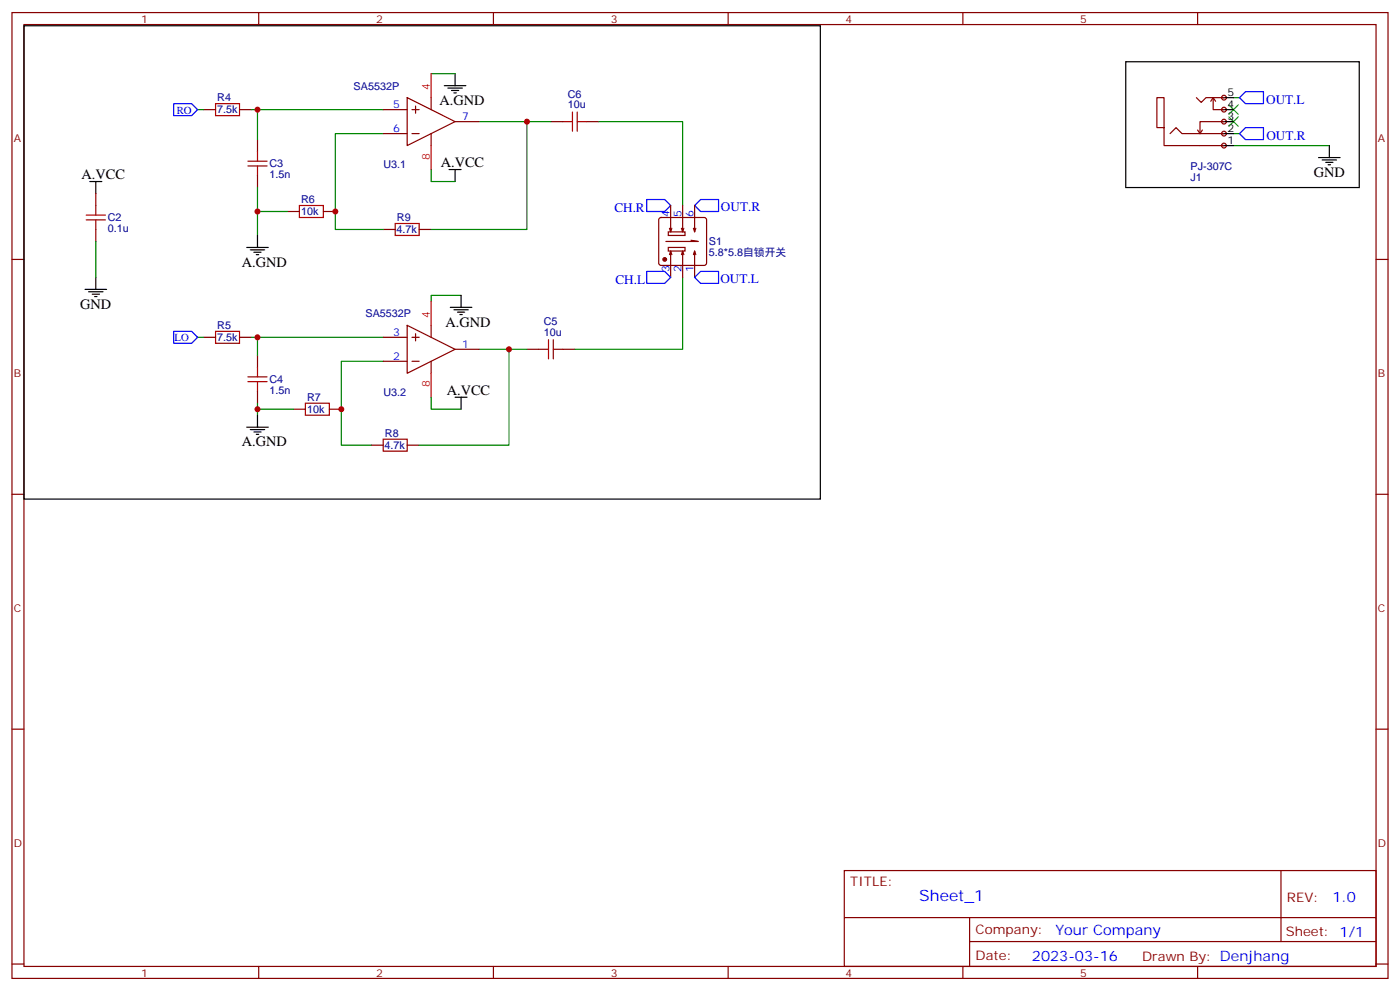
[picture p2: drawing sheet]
<svg xmlns="http://www.w3.org/2000/svg" width="412mm" height="292mm" viewBox="0 0 412 292" stroke-linecap="round" stroke-linejoin="round" font-family="sans-serif">
<g fill="none" stroke="#870000" stroke-width=".35">
<path d="M3.5 3.7h405.4v284.3h-405.4zM7.1 7.2h398.2v277.3h-398.2zM76.2 3.7v3.5M145.3 3.7v3.5M214.5 3.7v3.5M283.6 3.7v3.5M352.8 3.7v3.5M60 32.3h3.5M70.6 32.3h3.5M112.9 32.3h7M112.9 39.3h7M119.9 28.8l14.2 7-14.2 7.1z"/>
<path d="M121.4 32.3h2.1M121.4 39.3h2.1M122.4 31.2v2.1M127 28.8v3.5M127 39.3v3.6M134.1 35.8h7M162.3 35.8h3.5M172.9 35.8h3.5M28.2 57v3.5M75.8 41.1v3.5M75.8 51.7v3.5M3.5 76.4h3.6"/>
<path d="M28.2 67.6v3.5M84.7 62.3h3.5M95.2 62.3h3.6M112.9 67.6h3.5M123.5 67.6h3.5M405.3 76.4h3.6M60 99.3h3.5M70.6 99.3h3.5M112.9 99.3h7M119.9 95.8l14.2 7-14.2 7.1zM121.4 99.3h2.1M122.4 98.2v2.2"/>
<path d="M127 95.8v3.5M75.8 104.6v3.5M75.8 115.2v3.5M112.9 106.4h7M121.4 106.4h2.1M127 106.4v3.5M134.1 102.8h7M155.2 102.8h3.5M165.8 102.8h3.5M86.4 120.5h3.6M97 120.5h3.5M109.4 131.1h3.5"/>
<path d="M119.9 131.1h3.6M3.5 145.5h3.6M405.3 145.5h3.6M3.5 214.7h3.6M405.3 214.7h3.6M248.7 256.3h156.6v28.2h-156.6zM377.3 256.3v20.9M248.7 270.1h156.5M285.6 277.2h119.6M285.6 270.1v14.2M3.5 283.8h3.6M76.2 284.5v3.5"/>
<path d="M145.3 284.5v3.5M214.5 284.5v3.5M283.6 284.5v3.5M352.8 284.5v3.5M405.3 283.8h3.6"/>
</g>
<g fill="none" stroke="#a10000" stroke-width=".35">
<path d="M63.5 30.5h7.1v3.5h-7.1zM165.8 35.8h2.8M168.6 33v5.6M170 33v5.6M170 35.8h2.9M73 47.4h5.7M73 48.9h5.7M75.8 44.6v2.8M75.8 48.9v2.8M25.4 64.7h5.6M25.4 63.3h5.6M28.2 60.5v2.8"/>
<path d="M28.2 64.7v2.9M88.2 60.5h7v3.5h-7zM116.4 65.8h7.1v3.5h-7.1zM63.5 97.5h7.1v3.6h-7.1zM73 110.9h5.7M73 112.4h5.7M75.8 108.1v2.8M75.8 112.4v2.8M90 118.7h7v3.5h-7zM158.7 102.8h2.9M161.6 100v5.7M163 100v5.7"/>
<path d="M163 102.8h2.8M112.9 129.3h7v3.5h-7z"/>
</g>
<g fill="none" stroke="#000" stroke-width=".35">
<path d="M130.9 25.2h6.3M131.9 25.9h4.3M133 26.6h2.1M133.7 27.3h.7M134.1 21.7v3.5M26.5 53.4h3.5M28.2 53.4v3.6M132.3 49.9h3.5M134.1 49.9v3.5M388.4 46.4h6.4M389.5 47.1h4.2M390.5 47.8h2.1"/>
<path d="M391.2 48.5h.7M391.6 42.9v3.5M72.7 72.8h6.3M73.7 73.6h4.3M74.8 74.3h2.1M75.5 75h.7M75.8 69.3v3.5M25 85.2h6.4M26.1 85.9h4.2M27.2 86.6h2.1M27.9 87.3h.7M28.2 81.7v3.5"/>
<path d="M132.6 90.5h6.4M133.7 91.2h4.2M134.8 91.9h2.1M135.5 92.6h.7M135.8 87v3.5M134.1 116.9h3.5M135.8 116.9v3.6M72.7 125.8h6.3M73.7 126.5h4.3M74.8 127.2h2.1M75.5 127.9h.7M75.8 122.2v3.6"/>
</g>
<g fill="none" stroke="#008700" stroke-width=".35">
<path d="M58.2 32.3h1.8M74.1 32.3h38.8M75.8 32.3v8.8M112.9 39.3h-14.1v28.3h14.1M127 21.7h7.1M141.1 35.8h14.1v31.8h-28.2M155.2 35.8h7.1M176.4 35.8h24.7v24.7M363.4 28.8h1.7M363.4 39.3h1.7M75.8 55.2v14.1M127 49.9v3.5h7.1"/>
<path d="M363.4 42.9h28.2M28.2 71.1v10.6M75.8 62.3h8.9M58.2 99.3h1.8M74.1 99.3h38.8M75.8 99.3v5.3M135.8 87h-8.8v1.7M201.1 81.7v21.1h-31.8M75.8 118.7v3.5M112.9 106.4h-12.4v24.7h8.9M127 116.9v3.6h8.8M141.1 102.8h8.8v28.3h-26.4"/>
<path d="M149.9 102.8h5.3M75.8 120.5h10.6"/>
</g>
<path d="M51.2 30.5h5.2l1.8 1.8-1.8 1.7h-5.2zM365.1 28.8l1.8-1.8h5.3v3.5h-5.3zM365.1 39.3l1.8-1.7h5.3v3.5h-5.3zM190.5 58.7h5.3l1.8 1.8-1.8 1.8h-5.3zM206.4 58.7h5.3v3.6h-5.3l-1.8-1.8zM51.2 97.5h5.2l1.8 1.8-1.8 1.8h-5.2z" fill="none" stroke="#00f" stroke-width=".35"/>
<path d="M127 21.7v7.1M127 42.9v7M127 88.7v7.1M127 109.9v7" fill="none" stroke="#f00" stroke-width=".35"/>
<path d="M361.9 30.9l2.9 2.8M361.9 34.4l2.9 2.8M364.8 30.9l-2.9 2.8M364.8 34.4l-2.9 2.8" fill="none" stroke="#3c3" stroke-width=".35"/>
<g fill="#f0f0f0" stroke="#870000" stroke-width=".35">
<circle cx="360.5" cy="28.8" r=".71"/>
<circle cx="360.5" cy="32.3" r=".71"/>
<circle cx="360.5" cy="35.8" r=".71"/>
<circle cx="360.5" cy="39.3" r=".71"/>
<circle cx="360.5" cy="42.9" r=".71"/>
</g>
<path d="M7.1 7.6h234.6v139.3h-234.6zM331.6 18.2h68.8v37h-68.8zM359.8 39.3h3.6M359.8 35.8h3.6M359.8 32.3h3.6M359.8 28.8h3.6M359.8 42.9h3.6" fill="none" stroke="#000" stroke-width=".35"/>
<g fill="none" stroke="#870000" stroke-width=".35">
<path d="M342.9 37.6v-8.8h-2.1v8.8h2.1v5.3h17.6M344.7 39.3l1.7-1.7 1.8 1.7h12.3M352.4 28.8l1.4 1.4 1.4-1.4h5.3M352.8 38.3l.7 1M354.2 38.3l-.7 1M357.4 28.8v3.5h3.1M357.4 28.8l-.7 1M357.4 28.8l.7 1M360.5 35.8h-7v3.5M194.3 64.2l.4-.2h12.7l.5 .2 .2 .5v12.7l-.2 .5-.5 .2h-12.7l-.5-.2-.2-.5v-12.7zM196.8 72.8h5v1.1h-5zM196.8 68.3h5v1h-5z"/>
<path d="M197.2 75l.4-1.1v7.8M197.6 60.5v7.8l-.4-1.1M197.6 73.9l.3 1.1M197.9 67.2l-.3 1.1M200.7 75l.4-1.1v7.8M201.1 60.5v7.8l-.4-1.1M201.1 73.9l.3 1.1M201.4 67.2l-.3 1.1M203.6 70.7l2.1 .4h-9.6M204.3 75l.3-1.1v7.8M204.6 60.5v7.8l-.3-1.1M204.6 73.9l.4 1.1"/>
<path d="M205 67.2l-.4 1.1"/>
</g>
<circle cx="195.8" cy="76.4" r=".53" fill="#870000" stroke="#870000" stroke-width=".35"/>
<path d="M190.5 79.9h5.3l1.8 1.8-1.8 1.7h-5.3zM206.4 79.9h5.3v3.5h-5.3l-1.8-1.7z" fill="none" stroke="#00f" stroke-width=".35"/>
<g fill="#c00">
<circle cx="100.5" cy="120.5" r=".88"/>
<circle cx="98.8" cy="62.3" r=".88"/>
<circle cx="155.2" cy="35.8" r=".88"/>
<circle cx="149.9" cy="102.8" r=".88"/>
<circle cx="75.8" cy="62.3" r=".88"/>
<circle cx="75.8" cy="120.5" r=".88"/>
<circle cx="75.8" cy="99.3" r=".88"/>
<circle cx="75.8" cy="32.3" r=".88"/>
</g>
<text font-size="4.6" fill="#00f" x="270.8" y="265.3">Sheet_1</text>
<g font-size="4.2">
<text x="129.5" y="30.9">A.GND</text>
<text x="24" y="52.7">A.VCC</text>
<text x="129.8" y="49.2">A.VCC</text>
<text x="387" y="52">GND</text>
<text x="71.3" y="78.5">A.GND</text>
<text x="23.6" y="90.8">GND</text>
<text x="131.2" y="96.1">A.GND</text>
<text x="131.6" y="116.2">A.VCC</text>
<text x="71.3" y="131.4">A.GND</text>
</g>
<g font-size="4.2" fill="#00f">
<text x="392.5" y="265.6">1.0</text>
<text x="310.9" y="275.1">Your Company</text>
<text x="304" y="282.9">2023-03-16</text>
</g>
<g font-size="3.9" fill="#00f">
<text x="373" y="30.7">OUT.L</text>
<text x="373" y="41.4">OUT.R</text>
<text x="181" y="62.3">CH.R</text>
<text x="212.4" y="62.2">OUT.R</text>
<text x="181.3" y="83.6">CH.L</text>
<text x="212.2" y="83.4">OUT.L</text>
</g>
<g font-size="3.9" fill="#800">
<text x="250.5" y="260.9">TITLE:</text>
<text x="379.1" y="265.6">REV:</text>
<text x="287.4" y="275.1">Company:</text>
<text x="378.7" y="275.7">Sheet: 1/1</text>
<text x="287.4" y="282.8">Date:</text>
<text x="336.4" y="282.8">Drawn By: Denjhang</text>
</g>
<g font-size="3.2" fill="#800">
<text x="41.6" y="6.7">1</text>
<text x="110.8" y="6.7">2</text>
<text x="179.9" y="6.7">3</text>
<text x="249.1" y="6.7">4</text>
<text x="318.2" y="6.7">5</text>
<text x="4.1" y="41.8">A</text>
<text x="405.9" y="41.8">A</text>
<text x="4.1" y="110.9">B</text>
<text x="405.9" y="110.9">B</text>
<text x="4.1" y="180.1">C</text>
<text x="405.9" y="180.1">C</text>
<text x="4.1" y="249.2">D</text>
<text x="405.9" y="249.2">D</text>
<text x="41.6" y="287.5">1</text>
<text x="110.8" y="287.5">2</text>
<text x="179.9" y="287.5">3</text>
<text x="249.1" y="287.5">4</text>
<text x="318.2" y="287.5">5</text>
</g>
<g font-size="3.2" fill="#000080">
<text x="64" y="29.9">R4</text>
<text x="104.2" y="26.4">SA5532P</text>
<text x="167.2" y="28.7">C6</text>
<text x="64" y="33.4">7.5k</text>
<text x="167.2" y="31.9">10u</text>
<text x="79.4" y="52.5">1.5n</text>
<text x="79.4" y="49.3">C3</text>
<text x="112.9" y="49.5">U3.1</text>
<text x="350.7" y="50.1">PJ-307C</text>
<text x="350.7" y="53.3">J1</text>
<text x="88.7" y="59.8">R6</text>
<text x="31.8" y="65.2">C2</text>
<text x="88.7" y="63.4">10k</text>
<text x="116.9" y="65.1">R9</text>
<text x="31.7" y="68.3">0.1u</text>
<text x="116.8" y="68.7">4.7k</text>
<text x="208.8" y="75.3">5.8*5.8自锁开关</text>
<text x="208.8" y="72.1">S1</text>
<text x="107.7" y="93.4">SA5532P</text>
<text x="160.2" y="95.7">C5</text>
<text x="64" y="100.4">7.5k</text>
<text x="64" y="96.9">R5</text>
<text x="160.2" y="99">10u</text>
<text x="79.4" y="112.8">C4</text>
<text x="79.4" y="116">1.5n</text>
<text x="90.5" y="118.1">R7</text>
<text x="112.9" y="116.5">U3.2</text>
<text x="90.5" y="121.6">10k</text>
<text x="113.4" y="128.6">R8</text>
<text x="113.2" y="132.2">4.7k</text>
</g>
<g font-size="3.2" fill="#f00">
<text x="126.6" y="26.6" transform="rotate(-90 126.6 26.6)">4</text>
<text x="126.6" y="47" transform="rotate(-90 126.6 47)">8</text>
<text x="126.6" y="93.7" transform="rotate(-90 126.6 93.7)">4</text>
<text x="126.6" y="114" transform="rotate(-90 126.6 114)">8</text>
</g>
<g font-size="3.2">
<text x="361.6" y="28.4">5</text>
<text x="361.6" y="35.5">3</text>
<text x="361.6" y="31.9">4</text>
<text x="361.6" y="39">2</text>
<text x="361.6" y="42.5">1</text>
</g>
<g font-size="3.2" fill="#00f">
<text x="52" y="33.4">RO</text>
<text x="115.8" y="31.9">5</text>
<text x="136.2" y="35.5">7</text>
<text x="115.8" y="39">6</text>
<text x="197.2" y="64" transform="rotate(-90 197.2 64)">4</text>
<text x="200.7" y="64" transform="rotate(-90 200.7 64)">5</text>
<text x="204.3" y="64" transform="rotate(-90 204.3 64)">6</text>
<text x="197.2" y="80.2" transform="rotate(-90 197.2 80.2)">3</text>
<text x="200.7" y="80.2" transform="rotate(-90 200.7 80.2)">2</text>
<text x="204.3" y="80.2" transform="rotate(-90 204.3 80.2)">1</text>
<text x="51.4" y="100.3">LO</text>
<text x="115.8" y="99">3</text>
<text x="115.8" y="106">2</text>
<text x="136.2" y="102.5">1</text>
</g>
</svg>
